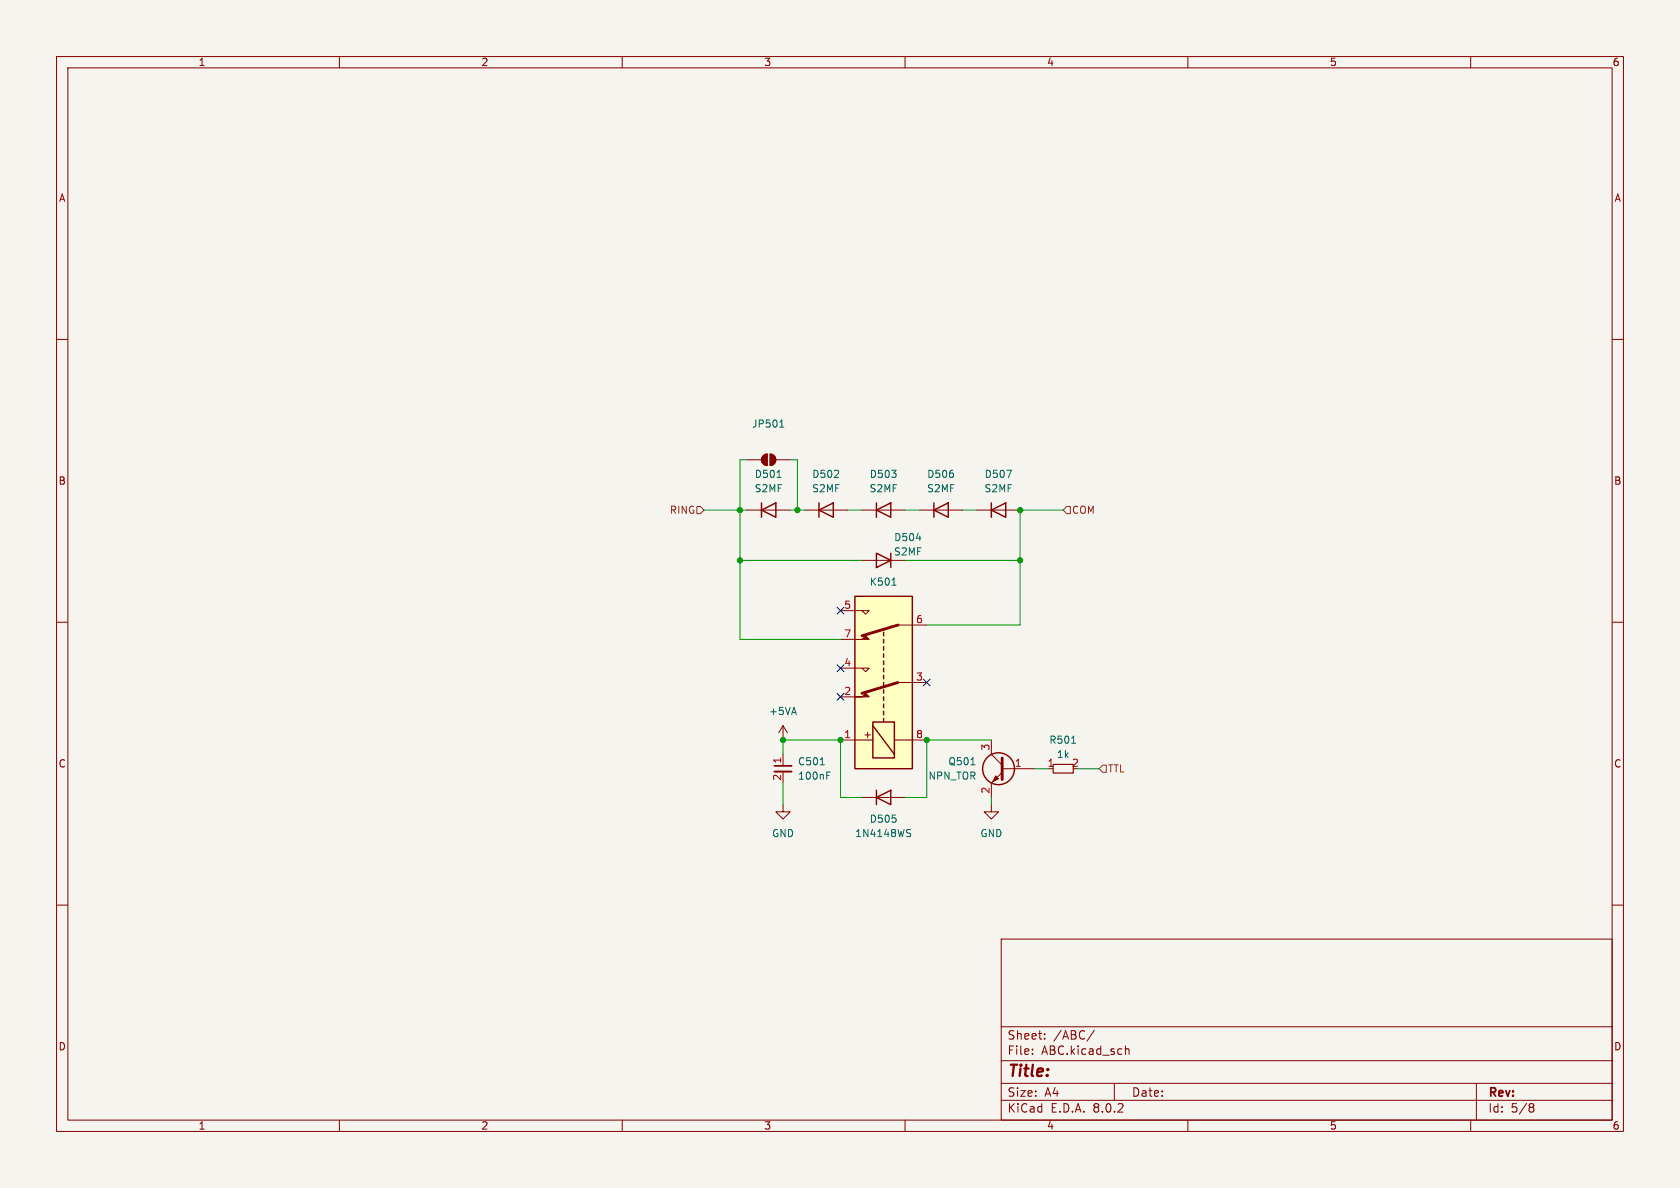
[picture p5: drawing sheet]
<svg xmlns="http://www.w3.org/2000/svg" width="297mm" height="210mm" viewBox="0 0 297 210" stroke-linecap="round" stroke-linejoin="round" font-family="sans-serif">
<path d="M0 0h297v210h-297z" fill="#f5f4ef" stroke="#f5f4ef" stroke-width=".18"/>
<g fill="none" stroke="#840000" stroke-width=".18">
<path d="M10 10h277v190h-277zM12 12h273v186h-273zM60 10v2M110 10v2M160 10v2M210 10v2M260 10v2M10 60h2M285 60h2M132.1 81.3h2.5M132.1 90.2h7.6M134.9 80.6l.7-.3v2a1.02 1.02 0 0 1-.9-.6 1.02 1.02 0 0 1 .2-1.1z"/>
<path d="M136.1 80.3a1.02 1.02 0 0 1 1.1 1 1.02 1.02 0 0 1-1.1 1zM137.2 81.3h2.5M142.2 90.2h7.7M172.7 90.2h7.6M10 110h2M285 110h2M138.4 128.3l-.7 1.2M138.4 128.3v2.5M138.4 128.3l.8 1.2M10 160h2M138.4 142.2v1.3h1.3l-1.3 1.3-1.2-1.3h1.2M152.4 141h7.6"/>
<path d="M285 160h2M177 166h108v32h-108zM60 198v2M110 198v2M160 198v2M177 194.5h108M177 191.5h108M177 187.5h108M177 181.5h108M182.5 186.3v.1M182.5 185.5v.1M184.7 183.6v.1"/>
<path d="M184.7 182.8v.1M193.5 182.1l-1.3 2M197 191.5v3M199 184.9v1.5M199 185.5l.2-.1 .3 .1 .1 .9M210 198v2M260 198v2M261 191.5v6.5M270.6 195.1h.3l.3 .3-.3 .3M270.6 195.7h.3M270.9 195.7l.2 .2 .1 .4-.3 .3h-.3"/>
</g>
<g fill="#840000" stroke="#840000" stroke-width=".18">
<path d="M134.9 80.6l.7-.3v2a1.02 1.02 0 0 1-.9-.6 1.02 1.02 0 0 1 .2-1.1z"/>
<path d="M136.1 80.3a1.02 1.02 0 0 1 1.1 1 1.02 1.02 0 0 1-1.1 1z"/>
</g>
<path d="M137.9 75.5h.7M138.1 74.4l.1-.2v1.3M137.4 84.4h.7M178 83.1h.8l-.5 1.3M160.5 147.2l.4 .2 .1 .3-.3 .2h-.3M160.5 146.6l.5 .1" fill="none" stroke="#006464" stroke-width=".18"/>
<path d="M134.6 90.2l2.6-1.3v2.5zM134.6 88.9v2.5M144.8 90.2l2.5-1.3v2.5zM144.8 88.9v2.5M175.3 90.2l2.5-1.3v2.5zM175.3 88.9v2.5M154.9 139.7v2.5M154.9 141l2.6-1.3v2.5z" fill="none" stroke="#840000" stroke-width=".25"/>
<path d="M151.1 105.4h10.2v30.5h-10.2z" fill="#ffffc2"/>
<g fill="none" stroke="#840000" stroke-width=".25">
<path d="M154.9 97.8l2.6 1.3-2.6 1.2zM154.9 90.2l2.6-1.3v2.5zM154.9 88.9v2.5M157.5 97.8v2.5M165.1 90.2l2.5-1.3v2.5zM165.1 88.9v2.5M151.1 105.4h10.2v30.5h-10.2zM156.2 111.8v.6M156.2 113v.7M156.2 114.3v.6M156.2 115.6v.6M156.2 116.8v.7"/>
<path d="M156.2 118.1v.6M156.2 119.4v.6M154.3 127.6h3.8v6.4h-3.8zM154.3 128.3l3.8 5.1M156.2 120.7v.6M156.2 121.9v.7M156.2 123.2v.6M156.2 124.5v.6M156.2 125.7v.7M156.2 127v.6"/>
<circle cx="176.5" cy="135.9" r="2.82"/>
</g>
<g fill="none" stroke="#840000" stroke-width=".18">
<path d="M152.4 90.2h7.6M152.4 99.1h7.6M162.6 90.2h7.6M148.6 118.1h5.1l-.7 .6-.6-.6M148.6 108h5.1l-.7 .6-.6-.6M148.6 113h2.5M158.7 110.5h5.1M138.4 133.4v2M138.4 136.4v2M148.6 130.8h5.7M148.6 123.2h2.5M158.1 130.8h5.7"/>
<path d="M158.7 120.7h5.1M175.3 130.8v2.6l1.9 1.9M177.2 136.5l-1.9 1.9v2.6M177.2 135.9h5.7M175.3 142.2v1.3h1.2l-1.2 1.3-1.3-1.3h1.3"/>
</g>
<path d="M158.7 110.5l-6.3 1.9M158.7 120.7l-6.3 1.9M177.2 134v3.8" fill="none" stroke="#840000" stroke-width=".51"/>
<g fill="#840000" stroke="#840000" stroke-width=".18">
<path d="M151.1 123.2h1.3l.6-.6 .7 .6z"/>
<path d="M151.1 113h1.3l.6-.6 .7 .6z"/>
<path d="M176 137.2l.5 .5-1 .5z"/>
</g>
<path d="M162 95.2h.8M157.7 103.4h.7M145 135.2h.7M146.2 137.1h.4M146.2 136.5h.6M171.6 135.2h.8M189.4 131.4h.8" fill="none" stroke="#006464" stroke-width=".18"/>
<path d="M136.9 136.4h3.1" fill="none" stroke="#840000" stroke-width=".33"/>
<path d="M136.9 135.4h3.1" fill="none" stroke="#840000" stroke-width=".3"/>
<path d="M186.2 135.1h3.5v1.6h-3.5z" fill="none" stroke="#840000" stroke-width=".2"/>
<path d="M123.2 89.5h.6l.7 .7-.7 .6h-.6zM188.6 89.5h.6v1.3h-.6l-.6-.6zM194.9 135.3h.7v1.2h-.7l-.6-.6z" fill="none" stroke="#725600" stroke-width=".18"/>
<g fill="none" stroke="#009600" stroke-width=".18">
<path d="M124.5 90.2h7.6M130.8 99.1h21.6M132.1 81.3h-1.3v31.7h17.8M139.7 90.2h2.5M139.7 81.3h1.3v8.9M149.9 90.2h2.5M160 90.2h2.6M160 99.1h20.3M170.2 90.2h2.5M188 90.2h-7.7v20.3h-16.5M138.4 133.4v-2.6h10.2v10.2h3.8M138.4 138.4v3.8"/>
<path d="M175.3 130.8h-11.5v10.2h-3.8M182.9 135.9h2.5M190.5 135.9h3.8M175.3 141v1.2"/>
</g>
<path d="M148 117.5l1.2 1.2M148 107.3l1.2 1.3M149.2 117.5l-1.2 1.2M149.2 107.3l-1.2 1.3M148 122.6l1.2 1.2M149.2 122.6l-1.2 1.2M163.2 120l1.2 1.3M164.4 120l-1.2 1.3" fill="none" stroke="#000084" stroke-width=".18"/>
<g fill="#009600" stroke="#009600" stroke-width=".18">
<circle cx="141" cy="90.2" r=".46"/>
<circle cx="130.8" cy="99.1" r=".46"/>
<circle cx="138.4" cy="130.8" r=".46"/>
<circle cx="130.8" cy="90.2" r=".46"/>
<circle cx="180.3" cy="99.1" r=".46"/>
<circle cx="163.8" cy="130.8" r=".46"/>
<circle cx="148.6" cy="130.8" r=".46"/>
<circle cx="180.3" cy="90.2" r=".46"/>
</g>
<text font-size="2.8" fill="#840000" x="178" y="190.9">Title:</text>
<g font-size="2.1" fill="#840000">
<text x="178" y="184">Sheet:</text>
<text x="186.2" y="184">/ABC/</text>
<text x="178" y="186.7">File:</text>
<text x="184.1" y="186.7">ABC.kicad_sch</text>
<text x="178" y="196.9">KiCad</text>
<text x="178" y="194.1">Size:</text>
<text x="184.7" y="194.1">A4</text>
<text x="185.7" y="196.9">E.D.A.</text>
<text x="193.3" y="196.9">8.0.2</text>
<text x="200" y="194.1">Date:</text>
<text x="263" y="194.3">Rev:</text>
<text x="263" y="196.9">Id:</text>
<text x="267.1" y="196.9">5/8</text>
</g>
<g font-size="1.8" fill="#840000">
<text x="35" y="11.9">1</text>
<text x="85" y="11.9">2</text>
<text x="135" y="11.9">3</text>
<text x="185" y="11.9">4</text>
<text x="235" y="11.9">5</text>
<text x="285" y="11.9">6</text>
<text x="10.3" y="35.9">A</text>
<text x="285.3" y="35.9">A</text>
<text x="10.3" y="85.9">B</text>
<text x="285.3" y="85.9">B</text>
<text x="154.2" y="130.8" transform="rotate(-90 154.2 130.8)">+</text>
<text x="10.3" y="135.9">C</text>
<text x="285.3" y="135.9">C</text>
<text x="10.3" y="185.9">D</text>
<text x="285.3" y="185.9">D</text>
<text x="35" y="199.9">1</text>
<text x="85" y="199.9">2</text>
<text x="135" y="199.9">3</text>
<text x="185" y="199.9">4</text>
<text x="235" y="199.9">5</text>
<text x="285" y="199.9">6</text>
</g>
<g font-size="1.8" fill="#006464">
<text x="132.9" y="75.8">JP501</text>
<text x="133.3" y="87.2">S2MF</text>
<text x="133.3" y="84.7">D501</text>
<text x="143.5" y="87.2">S2MF</text>
<text x="143.5" y="84.7">D502</text>
<text x="153.6" y="87.2">S2MF</text>
<text x="153.7" y="84.7">D503</text>
<text x="163.8" y="87.2">S2MF</text>
<text x="163.8" y="84.7">D506</text>
<text x="173.9" y="87.2">S2MF</text>
<text x="174" y="84.7">D507</text>
<text x="158" y="95.9">D504</text>
<text x="157.9" y="98.4">S2MF</text>
<text x="153.7" y="103.7">K501</text>
<text x="135.8" y="126.6">+5VA</text>
<text x="185.4" y="131.7">R501</text>
<text x="141" y="135.5">C501</text>
<text x="167.5" y="135.5">Q501</text>
<text x="186.7" y="134.2">1k</text>
<text x="141" y="138">100nF</text>
<text x="164" y="138">NPN_TOR</text>
<text x="136.4" y="148.2">GND</text>
<text x="151.1" y="148.2">1N4148WS</text>
<text x="153.7" y="145.6">D505</text>
<text x="173.2" y="148.2">GND</text>
</g>
<g font-size="1.8" fill="#725600">
<text x="118.3" y="91">RING</text>
<text x="189.4" y="91">COM</text>
<text x="195.8" y="136.8">TTL</text>
</g>
<g font-size="1.8" fill="#a90000">
<text x="149.2" y="107.7">5</text>
<text x="149.2" y="112.8">7</text>
<text x="161.9" y="110.2">6</text>
<text x="149.2" y="117.9">4</text>
<text x="149.2" y="122.9">2</text>
<text x="161.9" y="120.4">3</text>
<text x="149.2" y="130.6">1</text>
<text x="161.9" y="130.6">8</text>
<text x="138.2" y="135.1" transform="rotate(-90 138.2 135.1)">1</text>
<text x="175" y="132.8" transform="rotate(-90 175 132.8)">3</text>
<text x="179.3" y="135.6">1</text>
<text x="185.1" y="135.6">1</text>
<text x="189.4" y="135.6">2</text>
<text x="138.2" y="138.1" transform="rotate(-90 138.2 138.1)">2</text>
<text x="175" y="140.4" transform="rotate(-90 175 140.4)">2</text>
</g>
</svg>
